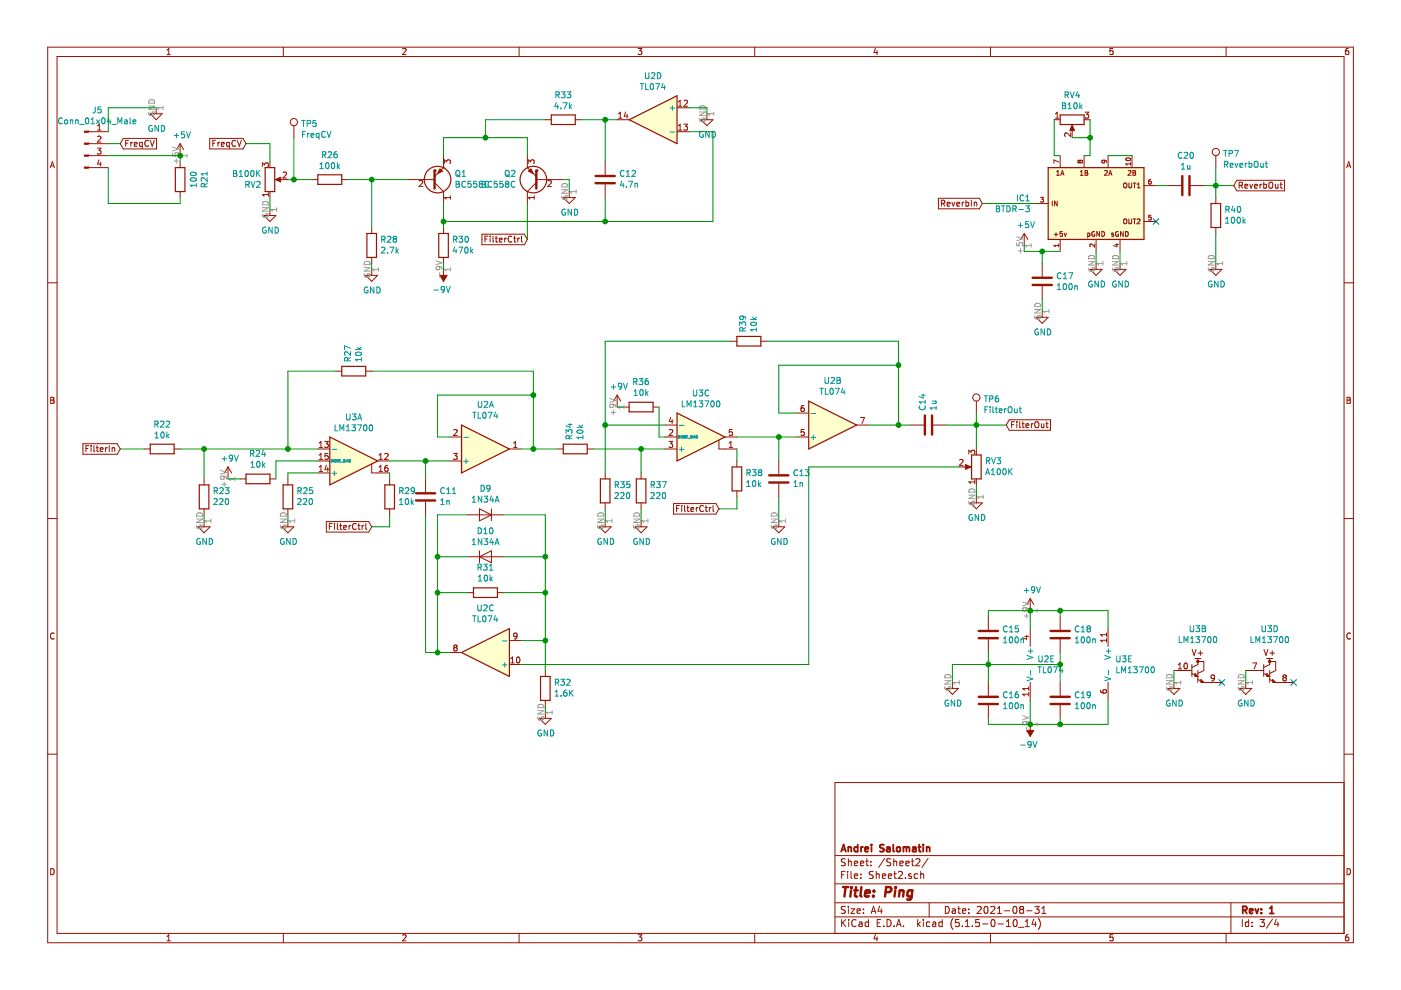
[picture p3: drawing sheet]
EESchema Schematic File Version 4
EELAYER 30 0
EELAYER END
$Descr A4 11693 8268
encoding utf-8
Sheet 3 4
Title "Ping"
Date "2021-08-31"
Rev "1"
Comp "Andrei Salomatin"
Comment1 ""
Comment2 ""
Comment3 ""
Comment4 ""
$EndDescr
Text GLabel 1000 3750 0    50   Input ~ 0
FilterIn
$Comp
L Device:R R?
U 1 1
P 1350 3750
AR Path="/612AB1AF/61176502" Ref="R?"  Part="1" 
AR Path="/6115FC14/61176502" Ref="R22"  Part="1" 
F 0 "R22" V 1143 3750 50  0000 C CNN
F 1 "10k" V 1234 3750 50  0000 C CNN
F 2 "Resistor_SMD:R_0603_1608Metric_Pad1.05x0.95mm_HandSolder" V 1280 3750 50  0001 C CNN
F 3 "~" H 1350 3750 50  0001 C CNN
	1    1350 3750
	0    1    1    0   
$EndComp
$Comp
L Device:R R?
U 1 1
P 1700 4150
AR Path="/612AB1AF/61176508" Ref="R?"  Part="1" 
AR Path="/6115FC14/61176508" Ref="R23"  Part="1" 
F 0 "R23" H 1630 4104 50  0000 R CNN
F 1 "220" H 1630 4195 50  0000 R CNN
F 2 "Resistor_SMD:R_0603_1608Metric_Pad1.05x0.95mm_HandSolder" V 1630 4150 50  0001 C CNN
F 3 "~" H 1700 4150 50  0001 C CNN
	1    1700 4150
	-1   0    0    1   
$EndComp
$Comp
L power:GND #PWR?
U 1 1
P 1700 4350
AR Path="/612AB1AF/6117650E" Ref="#PWR?"  Part="1" 
AR Path="/6115FC14/6117650E" Ref="#PWR0130"  Part="1" 
F 0 "#PWR0130" H 1700 4100 50  0001 C CNN
F 1 "GND" H 1705 4177 50  0000 C CNN
F 2 "" H 1700 4350 50  0001 C CNN
F 3 "" H 1700 4350 50  0001 C CNN
	1    1700 4350
	1    0    0    -1  
$EndComp
Wire Wire Line
	1000 3750 1200 3750
Wire Wire Line
	1500 3750 1700 3750
Wire Wire Line
	1700 3750 1700 4000
Wire Wire Line
	1700 4300 1700 4350
$Comp
L Device:R R?
U 1 1
P 2400 4150
AR Path="/612AB1AF/61176518" Ref="R?"  Part="1" 
AR Path="/6115FC14/61176518" Ref="R25"  Part="1" 
F 0 "R25" H 2330 4104 50  0000 R CNN
F 1 "220" H 2330 4195 50  0000 R CNN
F 2 "Resistor_SMD:R_0603_1608Metric_Pad1.05x0.95mm_HandSolder" V 2330 4150 50  0001 C CNN
F 3 "~" H 2400 4150 50  0001 C CNN
	1    2400 4150
	-1   0    0    1   
$EndComp
$Comp
L power:GND #PWR?
U 1 1
P 2400 4350
AR Path="/612AB1AF/6117651E" Ref="#PWR?"  Part="1" 
AR Path="/6115FC14/6117651E" Ref="#PWR0131"  Part="1" 
F 0 "#PWR0131" H 2400 4100 50  0001 C CNN
F 1 "GND" H 2405 4177 50  0000 C CNN
F 2 "" H 2400 4350 50  0001 C CNN
F 3 "" H 2400 4350 50  0001 C CNN
	1    2400 4350
	1    0    0    -1  
$EndComp
Wire Wire Line
	2400 4300 2400 4350
$Comp
L Amplifier_Operational:LM13700 U?
U 1 1
P 2950 3850
AR Path="/612AB1AF/61176525" Ref="U?"  Part="1" 
AR Path="/6115FC14/61176525" Ref="U3"  Part="1" 
F 0 "U3" H 2950 4217 50  0000 C CNN
F 1 "LM13700" H 2950 4126 50  0000 C CNN
F 2 "Package_DIP:DIP-16_W7.62mm" H 2650 3875 50  0001 C CNN
F 3 "http://www.ti.com/lit/ds/symlink/lm13700.pdf" H 2650 3875 50  0001 C CNN
	1    2950 3850
	1    0    0    -1  
$EndComp
Wire Wire Line
	2400 4000 2400 3950
Wire Wire Line
	2400 3950 2650 3950
$Comp
L Device:R R?
U 1 1
P 2150 4000
AR Path="/612AB1AF/6117652D" Ref="R?"  Part="1" 
AR Path="/6115FC14/6117652D" Ref="R24"  Part="1" 
F 0 "R24" V 2357 4000 50  0000 C CNN
F 1 "10k" V 2266 4000 50  0000 C CNN
F 2 "Resistor_SMD:R_0603_1608Metric_Pad1.05x0.95mm_HandSolder" V 2080 4000 50  0001 C CNN
F 3 "~" H 2150 4000 50  0001 C CNN
	1    2150 4000
	0    -1   -1   0   
$EndComp
$Comp
L power:+9V #PWR?
U 1 1
P 1900 4000
AR Path="/612AB1AF/61176533" Ref="#PWR?"  Part="1" 
AR Path="/6115FC14/61176533" Ref="#PWR0132"  Part="1" 
F 0 "#PWR0132" H 1900 3850 50  0001 C CNN
F 1 "+9V" H 1915 4173 50  0000 C CNN
F 2 "" H 1900 4000 50  0001 C CNN
F 3 "" H 1900 4000 50  0001 C CNN
	1    1900 4000
	1    0    0    -1  
$EndComp
Wire Wire Line
	1900 4000 2000 4000
Connection ~ 1700 3750
Wire Wire Line
	2300 4000 2300 3850
Wire Wire Line
	2300 3850 2650 3850
$Comp
L Amplifier_Operational:TL074 U?
U 1 1
P 4050 3750
AR Path="/612AB1AF/6117653D" Ref="U?"  Part="1" 
AR Path="/6115FC14/6117653D" Ref="U2"  Part="1" 
F 0 "U2" H 4050 3383 50  0000 C CNN
F 1 "TL074" H 4050 3474 50  0000 C CNN
F 2 "Package_DIP:DIP-14_W7.62mm" H 4000 3850 50  0001 C CNN
F 3 "http://www.ti.com/lit/ds/symlink/tl071.pdf" H 4100 3950 50  0001 C CNN
	1    4050 3750
	1    0    0    1   
$EndComp
Wire Wire Line
	3250 3850 3550 3850
Wire Wire Line
	3750 3650 3650 3650
Wire Wire Line
	3650 3650 3650 3300
Wire Wire Line
	3650 3300 4450 3300
Wire Wire Line
	4450 3300 4450 3750
Wire Wire Line
	4450 3750 4350 3750
Text GLabel 3100 4400 0    50   Input ~ 0
FilterCtrl
$Comp
L Device:R R?
U 1 1
P 3250 4150
AR Path="/612AB1AF/6117654A" Ref="R?"  Part="1" 
AR Path="/6115FC14/6117654A" Ref="R29"  Part="1" 
F 0 "R29" H 3180 4104 50  0000 R CNN
F 1 "10k" H 3180 4195 50  0000 R CNN
F 2 "Resistor_SMD:R_0603_1608Metric_Pad1.05x0.95mm_HandSolder" V 3180 4150 50  0001 C CNN
F 3 "~" H 3250 4150 50  0001 C CNN
	1    3250 4150
	-1   0    0    1   
$EndComp
Wire Wire Line
	3100 4400 3250 4400
Wire Wire Line
	3250 4400 3250 4300
Wire Wire Line
	3250 4000 3250 3950
$Comp
L Device:R R?
U 1 1
P 2950 3100
AR Path="/61176553" Ref="R?"  Part="1" 
AR Path="/612AB1AF/61176553" Ref="R?"  Part="1" 
AR Path="/6115FC14/61176553" Ref="R27"  Part="1" 
F 0 "R27" H 2880 3054 50  0000 R CNN
F 1 "10k" H 2880 3145 50  0000 R CNN
F 2 "Resistor_SMD:R_0603_1608Metric_Pad1.05x0.95mm_HandSolder" V 2880 3100 50  0001 C CNN
F 3 "~" H 2950 3100 50  0001 C CNN
	1    2950 3100
	0    1    1    0   
$EndComp
Wire Wire Line
	1700 3750 2400 3750
Wire Wire Line
	2400 3750 2400 3100
Wire Wire Line
	2400 3100 2800 3100
Connection ~ 2400 3750
Wire Wire Line
	2400 3750 2650 3750
Wire Wire Line
	3100 3100 4450 3100
Wire Wire Line
	4450 3100 4450 3300
Connection ~ 4450 3300
$Comp
L Device:R R?
U 1 1
P 4800 3750
AR Path="/612AB1AF/61176561" Ref="R?"  Part="1" 
AR Path="/6115FC14/61176561" Ref="R34"  Part="1" 
F 0 "R34" H 4730 3704 50  0000 R CNN
F 1 "10k" H 4730 3795 50  0000 R CNN
F 2 "Resistor_SMD:R_0603_1608Metric_Pad1.05x0.95mm_HandSolder" V 4730 3750 50  0001 C CNN
F 3 "~" H 4800 3750 50  0001 C CNN
	1    4800 3750
	0    1    1    0   
$EndComp
Wire Wire Line
	4450 3750 4650 3750
Connection ~ 4450 3750
$Comp
L Device:R R?
U 1 1
P 5050 4100
AR Path="/612AB1AF/61176569" Ref="R?"  Part="1" 
AR Path="/6115FC14/61176569" Ref="R35"  Part="1" 
F 0 "R35" H 4980 4054 50  0000 R CNN
F 1 "220" H 4980 4145 50  0000 R CNN
F 2 "Resistor_SMD:R_0603_1608Metric_Pad1.05x0.95mm_HandSolder" V 4980 4100 50  0001 C CNN
F 3 "~" H 5050 4100 50  0001 C CNN
	1    5050 4100
	-1   0    0    1   
$EndComp
$Comp
L power:GND #PWR?
U 1 1
P 5050 4350
AR Path="/612AB1AF/6117656F" Ref="#PWR?"  Part="1" 
AR Path="/6115FC14/6117656F" Ref="#PWR0133"  Part="1" 
F 0 "#PWR0133" H 5050 4100 50  0001 C CNN
F 1 "GND" H 5055 4177 50  0000 C CNN
F 2 "" H 5050 4350 50  0001 C CNN
F 3 "" H 5050 4350 50  0001 C CNN
	1    5050 4350
	1    0    0    -1  
$EndComp
Wire Wire Line
	5050 4250 5050 4350
$Comp
L Device:R R?
U 1 1
P 5350 4100
AR Path="/612AB1AF/61176576" Ref="R?"  Part="1" 
AR Path="/6115FC14/61176576" Ref="R37"  Part="1" 
F 0 "R37" H 5280 4054 50  0000 R CNN
F 1 "220" H 5280 4145 50  0000 R CNN
F 2 "Resistor_SMD:R_0603_1608Metric_Pad1.05x0.95mm_HandSolder" V 5280 4100 50  0001 C CNN
F 3 "~" H 5350 4100 50  0001 C CNN
	1    5350 4100
	-1   0    0    1   
$EndComp
$Comp
L power:GND #PWR?
U 1 1
P 5350 4350
AR Path="/612AB1AF/6117657C" Ref="#PWR?"  Part="1" 
AR Path="/6115FC14/6117657C" Ref="#PWR0134"  Part="1" 
F 0 "#PWR0134" H 5350 4100 50  0001 C CNN
F 1 "GND" H 5355 4177 50  0000 C CNN
F 2 "" H 5350 4350 50  0001 C CNN
F 3 "" H 5350 4350 50  0001 C CNN
	1    5350 4350
	1    0    0    -1  
$EndComp
Wire Wire Line
	5350 4250 5350 4350
$Comp
L Amplifier_Operational:LM13700 U?
U 3 1
P 5850 3650
AR Path="/612AB1AF/61176583" Ref="U?"  Part="3" 
AR Path="/6115FC14/61176583" Ref="U3"  Part="3" 
F 0 "U3" H 5850 4017 50  0000 C CNN
F 1 "LM13700" H 5850 3926 50  0000 C CNN
F 2 "Package_DIP:DIP-16_W7.62mm" H 5550 3675 50  0001 C CNN
F 3 "http://www.ti.com/lit/ds/symlink/lm13700.pdf" H 5550 3675 50  0001 C CNN
	3    5850 3650
	1    0    0    -1  
$EndComp
Wire Wire Line
	5550 3750 5350 3750
Wire Wire Line
	5350 3750 5350 3950
Wire Wire Line
	4950 3750 5350 3750
Connection ~ 5350 3750
Wire Wire Line
	5050 3950 5050 3550
Wire Wire Line
	5050 3550 5550 3550
$Comp
L Device:R R?
U 1 1
P 5350 3400
AR Path="/612AB1AF/6117658F" Ref="R?"  Part="1" 
AR Path="/6115FC14/6117658F" Ref="R36"  Part="1" 
F 0 "R36" V 5557 3400 50  0000 C CNN
F 1 "10k" V 5466 3400 50  0000 C CNN
F 2 "Resistor_SMD:R_0603_1608Metric_Pad1.05x0.95mm_HandSolder" V 5280 3400 50  0001 C CNN
F 3 "~" H 5350 3400 50  0001 C CNN
	1    5350 3400
	0    -1   -1   0   
$EndComp
$Comp
L power:+9V #PWR?
U 1 1
P 5150 3400
AR Path="/612AB1AF/61176595" Ref="#PWR?"  Part="1" 
AR Path="/6115FC14/61176595" Ref="#PWR0135"  Part="1" 
F 0 "#PWR0135" H 5150 3250 50  0001 C CNN
F 1 "+9V" H 5165 3573 50  0000 C CNN
F 2 "" H 5150 3400 50  0001 C CNN
F 3 "" H 5150 3400 50  0001 C CNN
	1    5150 3400
	1    0    0    -1  
$EndComp
Wire Wire Line
	5150 3400 5200 3400
Wire Wire Line
	5500 3400 5500 3650
Wire Wire Line
	5500 3650 5550 3650
Text GLabel 6000 4250 0    50   Input ~ 0
FilterCtrl
$Comp
L Device:R R?
U 1 1
P 6150 4000
AR Path="/612AB1AF/6117659F" Ref="R?"  Part="1" 
AR Path="/6115FC14/6117659F" Ref="R38"  Part="1" 
F 0 "R38" H 6080 3954 50  0000 R CNN
F 1 "10k" H 6080 4045 50  0000 R CNN
F 2 "Resistor_SMD:R_0603_1608Metric_Pad1.05x0.95mm_HandSolder" V 6080 4000 50  0001 C CNN
F 3 "~" H 6150 4000 50  0001 C CNN
	1    6150 4000
	-1   0    0    1   
$EndComp
Wire Wire Line
	6000 4250 6150 4250
Wire Wire Line
	6150 4250 6150 4150
Wire Wire Line
	6150 3850 6150 3750
$Comp
L Amplifier_Operational:TL074 U?
U 2 1
P 6950 3550
AR Path="/612AB1AF/611765A8" Ref="U?"  Part="2" 
AR Path="/6115FC14/611765A8" Ref="U2"  Part="2" 
F 0 "U2" H 6950 3183 50  0000 C CNN
F 1 "TL074" H 6950 3274 50  0000 C CNN
F 2 "Package_DIP:DIP-14_W7.62mm" H 6900 3650 50  0001 C CNN
F 3 "http://www.ti.com/lit/ds/symlink/tl071.pdf" H 7000 3750 50  0001 C CNN
	2    6950 3550
	1    0    0    1   
$EndComp
Wire Wire Line
	6150 3650 6500 3650
$Comp
L Device:C C?
U 1 1
P 6500 4000
AR Path="/612AB1AF/611765AF" Ref="C?"  Part="1" 
AR Path="/6115FC14/611765AF" Ref="C13"  Part="1" 
F 0 "C13" H 6385 3954 50  0000 R CNN
F 1 "1n" H 6385 4045 50  0000 R CNN
F 2 "Capacitor_THT:C_Disc_D5.1mm_W3.2mm_P5.00mm" H 6538 3850 50  0001 C CNN
F 3 "~" H 6500 4000 50  0001 C CNN
	1    6500 4000
	-1   0    0    1   
$EndComp
Wire Wire Line
	6500 3650 6500 3850
Connection ~ 6500 3650
Wire Wire Line
	6500 3650 6650 3650
$Comp
L power:GND #PWR?
U 1 1
P 6500 4350
AR Path="/612AB1AF/611765B8" Ref="#PWR?"  Part="1" 
AR Path="/6115FC14/611765B8" Ref="#PWR0136"  Part="1" 
F 0 "#PWR0136" H 6500 4100 50  0001 C CNN
F 1 "GND" H 6505 4177 50  0000 C CNN
F 2 "" H 6500 4350 50  0001 C CNN
F 3 "" H 6500 4350 50  0001 C CNN
	1    6500 4350
	1    0    0    -1  
$EndComp
Wire Wire Line
	6500 4350 6500 4150
Wire Wire Line
	5050 3550 5050 2850
Wire Wire Line
	7500 2850 7500 3050
Wire Wire Line
	7500 3550 7250 3550
Connection ~ 5050 3550
Wire Wire Line
	6650 3450 6500 3450
Wire Wire Line
	6500 3450 6500 3050
Wire Wire Line
	6500 3050 7500 3050
Connection ~ 7500 3050
Wire Wire Line
	7500 3050 7500 3550
$Comp
L Device:R R?
U 1 1
P 6250 2850
AR Path="/612AB1AF/611765C8" Ref="R?"  Part="1" 
AR Path="/6115FC14/611765C8" Ref="R39"  Part="1" 
F 0 "R39" H 6180 2804 50  0000 R CNN
F 1 "10k" H 6180 2895 50  0000 R CNN
F 2 "Resistor_SMD:R_0603_1608Metric_Pad1.05x0.95mm_HandSolder" V 6180 2850 50  0001 C CNN
F 3 "~" H 6250 2850 50  0001 C CNN
	1    6250 2850
	0    1    1    0   
$EndComp
Wire Wire Line
	5050 2850 6100 2850
Wire Wire Line
	6400 2850 7500 2850
Text GLabel 8400 3550 2    50   Input ~ 0
FilterOut
$Comp
L Device:C C?
U 1 1
P 7750 3550
AR Path="/612AB1AF/611765D1" Ref="C?"  Part="1" 
AR Path="/6115FC14/611765D1" Ref="C14"  Part="1" 
F 0 "C14" H 7635 3504 50  0000 R CNN
F 1 "1u" H 7635 3595 50  0000 R CNN
F 2 "Capacitor_THT:C_Rect_L7.0mm_W4.5mm_P5.00mm" H 7788 3400 50  0001 C CNN
F 3 "~" H 7750 3550 50  0001 C CNN
	1    7750 3550
	0    1    1    0   
$EndComp
Wire Wire Line
	7500 3550 7600 3550
Connection ~ 7500 3550
Wire Wire Line
	7900 3550 8150 3550
Wire Wire Line
	8150 3550 8400 3550
Connection ~ 8150 3550
$Comp
L Device:R_POT RV?
U 1 1
P 8150 3900
AR Path="/612AB1AF/611765DC" Ref="RV?"  Part="1" 
AR Path="/6115FC14/611765DC" Ref="RV3"  Part="1" 
F 0 "RV3" H 8080 3854 50  0000 R CNN
F 1 "A100K" H 8080 3945 50  0000 R CNN
F 2 "MBv3 potentiometers:16MM_B.MOUNT_BANZAI" H 8150 3900 50  0001 C CNN
F 3 "~" H 8150 3900 50  0001 C CNN
	1    8150 3900
	-1   0    0    1   
$EndComp
Wire Wire Line
	8150 3550 8150 3750
$Comp
L power:GND #PWR?
U 1 1
P 8150 4150
AR Path="/612AB1AF/611765E3" Ref="#PWR?"  Part="1" 
AR Path="/6115FC14/611765E3" Ref="#PWR0137"  Part="1" 
F 0 "#PWR0137" H 8150 3900 50  0001 C CNN
F 1 "GND" H 8155 3977 50  0000 C CNN
F 2 "" H 8150 4150 50  0001 C CNN
F 3 "" H 8150 4150 50  0001 C CNN
	1    8150 4150
	1    0    0    -1  
$EndComp
Wire Wire Line
	8150 4150 8150 4050
$Comp
L Amplifier_Operational:TL074 U?
U 3 1
P 4050 5450
AR Path="/612AB1AF/611765EA" Ref="U?"  Part="3" 
AR Path="/6115FC14/611765EA" Ref="U2"  Part="3" 
F 0 "U2" H 4050 5083 50  0000 C CNN
F 1 "TL074" H 4050 5174 50  0000 C CNN
F 2 "Package_DIP:DIP-14_W7.62mm" H 4000 5550 50  0001 C CNN
F 3 "http://www.ti.com/lit/ds/symlink/tl071.pdf" H 4100 5650 50  0001 C CNN
	3    4050 5450
	-1   0    0    1   
$EndComp
$Comp
L Device:R R?
U 1 1
P 4050 4950
AR Path="/612AB1AF/611765F0" Ref="R?"  Part="1" 
AR Path="/6115FC14/611765F0" Ref="R31"  Part="1" 
F 0 "R31" V 4257 4950 50  0000 C CNN
F 1 "10k" V 4166 4950 50  0000 C CNN
F 2 "Resistor_SMD:R_0603_1608Metric_Pad1.05x0.95mm_HandSolder" V 3980 4950 50  0001 C CNN
F 3 "~" H 4050 4950 50  0001 C CNN
	1    4050 4950
	0    -1   -1   0   
$EndComp
$Comp
L Device:D D?
U 1 1
P 4050 4650
AR Path="/612AB1AF/611765F6" Ref="D?"  Part="1" 
AR Path="/6115FC14/611765F6" Ref="D10"  Part="1" 
F 0 "D10" H 4050 4866 50  0000 C CNN
F 1 "1N34A" H 4050 4775 50  0000 C CNN
F 2 "Diode_THT:D_DO-41_SOD81_P10.16mm_Horizontal" H 4050 4650 50  0001 C CNN
F 3 "~" H 4050 4650 50  0001 C CNN
	1    4050 4650
	1    0    0    -1  
$EndComp
$Comp
L Device:D D?
U 1 1
P 4050 4300
AR Path="/612AB1AF/611765FC" Ref="D?"  Part="1" 
AR Path="/6115FC14/611765FC" Ref="D9"  Part="1" 
F 0 "D9" H 4050 4084 50  0000 C CNN
F 1 "1N34A" H 4050 4175 50  0000 C CNN
F 2 "Diode_THT:D_DO-41_SOD81_P10.16mm_Horizontal" H 4050 4300 50  0001 C CNN
F 3 "~" H 4050 4300 50  0001 C CNN
	1    4050 4300
	-1   0    0    1   
$EndComp
Wire Wire Line
	4350 5350 4550 5350
Wire Wire Line
	4550 5350 4550 4950
Wire Wire Line
	4550 4950 4200 4950
Wire Wire Line
	4550 4950 4550 4650
Wire Wire Line
	4550 4650 4200 4650
Connection ~ 4550 4950
Wire Wire Line
	4550 4650 4550 4300
Wire Wire Line
	4550 4300 4200 4300
Connection ~ 4550 4650
Connection ~ 4550 5350
Wire Wire Line
	4550 5350 4550 5600
$Comp
L Device:R R?
U 1 1
P 4550 5750
AR Path="/612AB1AF/6117660D" Ref="R?"  Part="1" 
AR Path="/6115FC14/6117660D" Ref="R32"  Part="1" 
F 0 "R32" H 4480 5704 50  0000 R CNN
F 1 "1.6K" H 4480 5795 50  0000 R CNN
F 2 "Resistor_SMD:R_0603_1608Metric_Pad1.05x0.95mm_HandSolder" V 4480 5750 50  0001 C CNN
F 3 "~" H 4550 5750 50  0001 C CNN
	1    4550 5750
	-1   0    0    1   
$EndComp
$Comp
L power:GND #PWR?
U 1 1
P 4550 5950
AR Path="/612AB1AF/61176613" Ref="#PWR?"  Part="1" 
AR Path="/6115FC14/61176613" Ref="#PWR0138"  Part="1" 
F 0 "#PWR0138" H 4550 5700 50  0001 C CNN
F 1 "GND" H 4555 5777 50  0000 C CNN
F 2 "" H 4550 5950 50  0001 C CNN
F 3 "" H 4550 5950 50  0001 C CNN
	1    4550 5950
	1    0    0    -1  
$EndComp
Wire Wire Line
	4550 5950 4550 5900
Wire Wire Line
	3900 4300 3650 4300
Wire Wire Line
	3650 4300 3650 4650
Wire Wire Line
	3650 5450 3750 5450
Wire Wire Line
	3900 4650 3650 4650
Connection ~ 3650 4650
Wire Wire Line
	3650 4650 3650 4950
Wire Wire Line
	3900 4950 3650 4950
Connection ~ 3650 4950
Wire Wire Line
	3650 4950 3650 5450
$Comp
L Device:C C?
U 1 1
P 3550 4150
AR Path="/612AB1AF/61176623" Ref="C?"  Part="1" 
AR Path="/6115FC14/61176623" Ref="C11"  Part="1" 
F 0 "C11" H 3435 4104 50  0000 R CNN
F 1 "1n" H 3435 4195 50  0000 R CNN
F 2 "Capacitor_THT:C_Disc_D5.1mm_W3.2mm_P5.00mm" H 3588 4000 50  0001 C CNN
F 3 "~" H 3550 4150 50  0001 C CNN
	1    3550 4150
	-1   0    0    1   
$EndComp
Wire Wire Line
	3550 4000 3550 3850
Connection ~ 3550 3850
Wire Wire Line
	3550 3850 3750 3850
Wire Wire Line
	3550 5450 3650 5450
Wire Wire Line
	3550 4300 3550 5450
Connection ~ 3650 5450
Wire Wire Line
	4350 5550 6750 5550
Wire Wire Line
	6750 5550 6750 3900
Wire Wire Line
	6750 3900 8000 3900
Wire Wire Line
	5900 900  5750 900 
Wire Wire Line
	5900 950  5900 900 
$Comp
L power:GND #PWR0139
U 1 1
P 5900 950
F 0 "#PWR0139" H 5900 700 50  0001 C CNN
F 1 "GND" H 5905 777 50  0000 C CNN
F 2 "" H 5900 950 50  0001 C CNN
F 3 "" H 5900 950 50  0001 C CNN
	1    5900 950 
	1    0    0    -1  
$EndComp
Text GLabel 4400 2000 0    50   Input ~ 0
FilterCtrl
Wire Wire Line
	4400 1700 4400 2000
Connection ~ 3100 1500
Wire Wire Line
	3400 1500 3100 1500
Wire Wire Line
	5050 1850 5950 1850
Connection ~ 5050 1850
Wire Wire Line
	5050 1650 5050 1850
Wire Wire Line
	5050 1000 5150 1000
Connection ~ 5050 1000
Wire Wire Line
	5050 1000 5050 1350
$Comp
L Device:C C12
U 1 1
P 5050 1500
F 0 "C12" H 4935 1454 50  0000 R CNN
F 1 "4.7n" H 4935 1545 50  0000 R CNN
F 2 "Capacitor_THT:C_Disc_D5.1mm_W3.2mm_P5.00mm" H 5088 1350 50  0001 C CNN
F 3 "~" H 5050 1500 50  0001 C CNN
	1    5050 1500
	-1   0    0    1   
$EndComp
Wire Wire Line
	3700 1850 3700 1700
Connection ~ 3700 1850
Wire Wire Line
	5950 1100 5750 1100
Wire Wire Line
	5950 1850 5950 1100
Wire Wire Line
	3700 1850 5050 1850
Wire Wire Line
	4850 1000 5050 1000
$Comp
L Amplifier_Operational:TL074 U2
U 4 1
P 5450 1000
F 0 "U2" H 5450 1367 50  0000 C CNN
F 1 "TL074" H 5450 1276 50  0000 C CNN
F 2 "Package_DIP:DIP-14_W7.62mm" H 5400 1100 50  0001 C CNN
F 3 "http://www.ti.com/lit/ds/symlink/tl071.pdf" H 5500 1200 50  0001 C CNN
	4    5450 1000
	-1   0    0    -1  
$EndComp
Wire Wire Line
	4050 1150 4400 1150
Connection ~ 4050 1150
Wire Wire Line
	4050 1000 4550 1000
Wire Wire Line
	4050 1150 4050 1000
$Comp
L Device:R R33
U 1 1
P 4700 1000
F 0 "R33" V 4493 1000 50  0000 C CNN
F 1 "4.7k" V 4584 1000 50  0000 C CNN
F 2 "Resistor_SMD:R_0603_1608Metric_Pad1.05x0.95mm_HandSolder" V 4630 1000 50  0001 C CNN
F 3 "~" H 4700 1000 50  0001 C CNN
	1    4700 1000
	0    1    1    0   
$EndComp
Wire Wire Line
	4400 1150 4400 1300
Wire Wire Line
	3700 1150 4050 1150
Wire Wire Line
	3700 1300 3700 1150
Wire Wire Line
	4750 1500 4750 1600
Wire Wire Line
	4700 1500 4750 1500
$Comp
L power:GND #PWR0140
U 1 1
P 4750 1600
F 0 "#PWR0140" H 4750 1350 50  0001 C CNN
F 1 "GND" H 4755 1427 50  0000 C CNN
F 2 "" H 4750 1600 50  0001 C CNN
F 3 "" H 4750 1600 50  0001 C CNN
	1    4750 1600
	1    0    0    -1  
$EndComp
Wire Wire Line
	3700 1900 3700 1850
Wire Wire Line
	3700 2250 3700 2200
$Comp
L power:-9V #PWR0141
U 1 1
P 3700 2250
F 0 "#PWR0141" H 3700 2125 50  0001 C CNN
F 1 "-9V" H 3715 2423 50  0000 C CNN
F 2 "" H 3700 2250 50  0001 C CNN
F 3 "" H 3700 2250 50  0001 C CNN
	1    3700 2250
	-1   0    0    1   
$EndComp
$Comp
L Device:R R30
U 1 1
P 3700 2050
F 0 "R30" H 3630 2004 50  0000 R CNN
F 1 "470k" H 3630 2095 50  0000 R CNN
F 2 "Resistor_SMD:R_0603_1608Metric_Pad1.05x0.95mm_HandSolder" V 3630 2050 50  0001 C CNN
F 3 "~" H 3700 2050 50  0001 C CNN
	1    3700 2050
	-1   0    0    1   
$EndComp
$Comp
L Device:Q_PNP_CBE Q2
U 1 1
P 4500 1500
F 0 "Q2" H 4691 1454 50  0000 L CNN
F 1 "BC558C" H 4691 1545 50  0000 L CNN
F 2 "Package_TO_SOT_THT:TO-92L_Inline_Wide" H 4700 1600 50  0001 C CNN
F 3 "~" H 4500 1500 50  0001 C CNN
	1    4500 1500
	-1   0    0    1   
$EndComp
$Comp
L Device:Q_PNP_CBE Q1
U 1 1
P 3600 1500
F 0 "Q1" H 3791 1454 50  0000 L CNN
F 1 "BC558C" H 3791 1545 50  0000 L CNN
F 2 "Package_TO_SOT_THT:TO-92L_Inline_Wide" H 3800 1600 50  0001 C CNN
F 3 "~" H 3600 1500 50  0001 C CNN
	1    3600 1500
	1    0    0    1   
$EndComp
Wire Wire Line
	3100 2250 3100 2200
$Comp
L power:GND #PWR0142
U 1 1
P 3100 2250
F 0 "#PWR0142" H 3100 2000 50  0001 C CNN
F 1 "GND" H 3105 2077 50  0000 C CNN
F 2 "" H 3100 2250 50  0001 C CNN
F 3 "" H 3100 2250 50  0001 C CNN
	1    3100 2250
	1    0    0    -1  
$EndComp
Wire Wire Line
	3100 1500 3100 1900
Wire Wire Line
	2900 1500 3100 1500
Wire Wire Line
	2400 1500 2450 1500
$Comp
L Device:R R28
U 1 1
P 3100 2050
F 0 "R28" H 3030 2004 50  0000 R CNN
F 1 "2.7k" H 3030 2095 50  0000 R CNN
F 2 "Resistor_SMD:R_0603_1608Metric_Pad1.05x0.95mm_HandSolder" V 3030 2050 50  0001 C CNN
F 3 "~" H 3100 2050 50  0001 C CNN
	1    3100 2050
	-1   0    0    1   
$EndComp
$Comp
L Device:R R26
U 1 1
P 2750 1500
F 0 "R26" V 2543 1500 50  0000 C CNN
F 1 "100k" V 2634 1500 50  0000 C CNN
F 2 "Resistor_SMD:R_0603_1608Metric_Pad1.05x0.95mm_HandSolder" V 2680 1500 50  0001 C CNN
F 3 "~" H 2750 1500 50  0001 C CNN
	1    2750 1500
	0    1    1    0   
$EndComp
$Comp
L pedals:BTDR-3 IC1
U 1 1
P 9150 1700
F 0 "IC1" H 8606 1746 50  0000 R CNN
F 1 "BTDR-3" H 8606 1655 50  0000 R CNN
F 2 "MBv3 integrated_circuits:BTDR-3" H 9150 1700 50  0001 L BNN
F 3 "" H 9150 1700 50  0001 L BNN
	1    9150 1700
	1    0    0    -1  
$EndComp
NoConn ~ 9650 1850
Wire Wire Line
	9250 1300 9450 1300
Text GLabel 8200 1700 0    50   Input ~ 0
ReverbIn
Wire Wire Line
	8200 1700 8650 1700
Wire Wire Line
	9100 1300 9050 1300
Wire Wire Line
	8800 1300 8850 1300
$Comp
L power:+5V #PWR0143
U 1 1
P 8550 2050
F 0 "#PWR0143" H 8550 1900 50  0001 C CNN
F 1 "+5V" H 8565 2223 50  0000 C CNN
F 2 "" H 8550 2050 50  0001 C CNN
F 3 "" H 8550 2050 50  0001 C CNN
	1    8550 2050
	1    0    0    -1  
$EndComp
Wire Wire Line
	8550 2050 8550 2100
$Comp
L power:GND #PWR0144
U 1 1
P 9150 2200
F 0 "#PWR0144" H 9150 1950 50  0001 C CNN
F 1 "GND" H 9155 2027 50  0000 C CNN
F 2 "" H 9150 2200 50  0001 C CNN
F 3 "" H 9150 2200 50  0001 C CNN
	1    9150 2200
	1    0    0    -1  
$EndComp
$Comp
L power:GND #PWR0145
U 1 1
P 9350 2200
F 0 "#PWR0145" H 9350 1950 50  0001 C CNN
F 1 "GND" H 9355 2027 50  0000 C CNN
F 2 "" H 9350 2200 50  0001 C CNN
F 3 "" H 9350 2200 50  0001 C CNN
	1    9350 2200
	1    0    0    -1  
$EndComp
Wire Wire Line
	9350 2200 9350 2100
Wire Wire Line
	9150 2200 9150 2100
$Comp
L Device:C C20
U 1 1
P 9900 1550
F 0 "C20" V 9648 1550 50  0000 C CNN
F 1 "1u" V 9739 1550 50  0000 C CNN
F 2 "Capacitor_THT:C_Rect_L7.0mm_W4.5mm_P5.00mm" H 9938 1400 50  0001 C CNN
F 3 "~" H 9900 1550 50  0001 C CNN
	1    9900 1550
	0    1    1    0   
$EndComp
$Comp
L Device:R R?
U 1 1
P 10150 1800
AR Path="/612AB1AF/6121D22C" Ref="R?"  Part="1" 
AR Path="/6115FC14/6121D22C" Ref="R40"  Part="1" 
F 0 "R40" H 10080 1754 50  0000 R CNN
F 1 "100k" H 10080 1845 50  0000 R CNN
F 2 "Resistor_SMD:R_0603_1608Metric_Pad1.05x0.95mm_HandSolder" V 10080 1800 50  0001 C CNN
F 3 "~" H 10150 1800 50  0001 C CNN
	1    10150 1800
	-1   0    0    1   
$EndComp
Wire Wire Line
	9650 1550 9750 1550
Wire Wire Line
	10050 1550 10150 1550
Wire Wire Line
	10150 1550 10150 1650
$Comp
L power:GND #PWR0146
U 1 1
P 10150 2200
F 0 "#PWR0146" H 10150 1950 50  0001 C CNN
F 1 "GND" H 10155 2027 50  0000 C CNN
F 2 "" H 10150 2200 50  0001 C CNN
F 3 "" H 10150 2200 50  0001 C CNN
	1    10150 2200
	1    0    0    -1  
$EndComp
Wire Wire Line
	10150 1950 10150 2200
Text GLabel 10300 1550 2    50   Input ~ 0
ReverbOut
Wire Wire Line
	10150 1550 10300 1550
Connection ~ 10150 1550
Wire Wire Line
	8800 1000 8800 1300
$Comp
L Device:R_POT RV4
U 1 1
P 8950 1000
F 0 "RV4" V 8743 1000 50  0000 C CNN
F 1 "B10k" V 8834 1000 50  0000 C CNN
F 2 "MBv3 potentiometers:16MM_B.MOUNT_BANZAI" H 8950 1000 50  0001 C CNN
F 3 "~" H 8950 1000 50  0001 C CNN
	1    8950 1000
	0    -1   1    0   
$EndComp
Wire Wire Line
	9100 1000 9100 1150
Wire Wire Line
	8950 1150 9100 1150
Connection ~ 9100 1150
Wire Wire Line
	9100 1150 9100 1300
Text GLabel 2050 1200 0    50   Input ~ 0
FreqCV
$Comp
L power:+5V #PWR0147
U 1 1
P 1500 1300
F 0 "#PWR0147" H 1500 1150 50  0001 C CNN
F 1 "+5V" H 1515 1473 50  0000 C CNN
F 2 "" H 1500 1300 50  0001 C CNN
F 3 "" H 1500 1300 50  0001 C CNN
	1    1500 1300
	1    0    0    -1  
$EndComp
$Comp
L Device:R_POT RV2
U 1 1
P 2250 1500
F 0 "RV2" H 2181 1546 50  0000 R CNN
F 1 "B100K" H 2181 1455 50  0000 R CNN
F 2 "MBv3 potentiometers:16MM_B.MOUNT_BANZAI" H 2250 1500 50  0001 C CNN
F 3 "~" H 2250 1500 50  0001 C CNN
	1    2250 1500
	1    0    0    1   
$EndComp
$Comp
L power:GND #PWR0148
U 1 1
P 2250 1750
F 0 "#PWR0148" H 2250 1500 50  0001 C CNN
F 1 "GND" H 2255 1577 50  0000 C CNN
F 2 "" H 2250 1750 50  0001 C CNN
F 3 "" H 2250 1750 50  0001 C CNN
	1    2250 1750
	1    0    0    -1  
$EndComp
Wire Wire Line
	2250 1750 2250 1650
Wire Wire Line
	2050 1200 2250 1200
Wire Wire Line
	2250 1200 2250 1350
$Comp
L Device:R R21
U 1 1
P 1500 1500
F 0 "R21" V 1293 1500 50  0000 C CNN
F 1 "100" V 1384 1500 50  0000 C CNN
F 2 "Resistor_SMD:R_0603_1608Metric_Pad1.05x0.95mm_HandSolder" V 1430 1500 50  0001 C CNN
F 3 "~" H 1500 1500 50  0001 C CNN
	1    1500 1500
	-1   0    0    1   
$EndComp
Wire Wire Line
	1500 1350 1500 1300
Connection ~ 1500 1300
$Comp
L Amplifier_Operational:TL074 U2
U 5 1
P 8700 5550
F 0 "U2" H 8658 5596 50  0000 L CNN
F 1 "TL074" H 8658 5505 50  0000 L CNN
F 2 "Package_DIP:DIP-14_W7.62mm" H 8650 5650 50  0001 C CNN
F 3 "http://www.ti.com/lit/ds/symlink/tl071.pdf" H 8750 5750 50  0001 C CNN
	5    8700 5550
	1    0    0    -1  
$EndComp
$Comp
L Amplifier_Operational:LM13700 U3
U 5 1
P 9350 5550
F 0 "U3" H 9308 5596 50  0000 L CNN
F 1 "LM13700" H 9308 5505 50  0000 L CNN
F 2 "Package_DIP:DIP-16_W7.62mm" H 9050 5575 50  0001 C CNN
F 3 "http://www.ti.com/lit/ds/symlink/lm13700.pdf" H 9050 5575 50  0001 C CNN
	5    9350 5550
	1    0    0    -1  
$EndComp
$Comp
L Amplifier_Operational:LM13700 U3
U 2 1
P 10100 5600
F 0 "U3" H 10000 5948 50  0000 C CNN
F 1 "LM13700" H 10000 5857 50  0000 C CNN
F 2 "Package_DIP:DIP-16_W7.62mm" H 9800 5625 50  0001 C CNN
F 3 "http://www.ti.com/lit/ds/symlink/lm13700.pdf" H 9800 5625 50  0001 C CNN
	2    10100 5600
	1    0    0    -1  
$EndComp
$Comp
L Amplifier_Operational:LM13700 U3
U 4 1
P 10700 5600
F 0 "U3" H 10600 5948 50  0000 C CNN
F 1 "LM13700" H 10600 5857 50  0000 C CNN
F 2 "Package_DIP:DIP-16_W7.62mm" H 10400 5625 50  0001 C CNN
F 3 "http://www.ti.com/lit/ds/symlink/lm13700.pdf" H 10400 5625 50  0001 C CNN
	4    10700 5600
	1    0    0    -1  
$EndComp
$Comp
L power:GND #PWR0149
U 1 1
P 9800 5700
F 0 "#PWR0149" H 9800 5450 50  0001 C CNN
F 1 "GND" H 9805 5527 50  0000 C CNN
F 2 "" H 9800 5700 50  0001 C CNN
F 3 "" H 9800 5700 50  0001 C CNN
	1    9800 5700
	1    0    0    -1  
$EndComp
Wire Wire Line
	9800 5700 9800 5600
$Comp
L power:GND #PWR0150
U 1 1
P 10400 5700
F 0 "#PWR0150" H 10400 5450 50  0001 C CNN
F 1 "GND" H 10405 5527 50  0000 C CNN
F 2 "" H 10400 5700 50  0001 C CNN
F 3 "" H 10400 5700 50  0001 C CNN
	1    10400 5700
	1    0    0    -1  
$EndComp
Wire Wire Line
	10400 5700 10400 5600
NoConn ~ 10800 5700
NoConn ~ 10200 5700
$Comp
L power:GND #PWR0151
U 1 1
P 7950 5700
F 0 "#PWR0151" H 7950 5450 50  0001 C CNN
F 1 "GND" H 7955 5527 50  0000 C CNN
F 2 "" H 7950 5700 50  0001 C CNN
F 3 "" H 7950 5700 50  0001 C CNN
	1    7950 5700
	1    0    0    -1  
$EndComp
$Comp
L power:+9V #PWR0152
U 1 1
P 8600 5100
F 0 "#PWR0152" H 8600 4950 50  0001 C CNN
F 1 "+9V" H 8615 5273 50  0000 C CNN
F 2 "" H 8600 5100 50  0001 C CNN
F 3 "" H 8600 5100 50  0001 C CNN
	1    8600 5100
	1    0    0    -1  
$EndComp
$Comp
L power:-9V #PWR0153
U 1 1
P 8600 6050
F 0 "#PWR0153" H 8600 5925 50  0001 C CNN
F 1 "-9V" H 8615 6223 50  0000 C CNN
F 2 "" H 8600 6050 50  0001 C CNN
F 3 "" H 8600 6050 50  0001 C CNN
	1    8600 6050
	-1   0    0    1   
$EndComp
Wire Wire Line
	8600 5100 8600 5250
Wire Wire Line
	8600 6050 8600 5850
Wire Wire Line
	8600 6050 8850 6050
Wire Wire Line
	9250 6050 9250 5850
Connection ~ 8600 6050
Wire Wire Line
	9250 5250 9250 5100
Wire Wire Line
	9250 5100 8850 5100
Connection ~ 8600 5100
$Comp
L Device:C C18
U 1 1
P 8850 5300
F 0 "C18" H 8965 5346 50  0000 L CNN
F 1 "100n" H 8965 5255 50  0000 L CNN
F 2 "Capacitor_THT:C_Rect_L7.0mm_W2.5mm_P5.00mm" H 8888 5150 50  0001 C CNN
F 3 "~" H 8850 5300 50  0001 C CNN
	1    8850 5300
	1    0    0    -1  
$EndComp
$Comp
L Device:C C19
U 1 1
P 8850 5850
F 0 "C19" H 8965 5896 50  0000 L CNN
F 1 "100n" H 8965 5805 50  0000 L CNN
F 2 "Capacitor_THT:C_Rect_L7.0mm_W2.5mm_P5.00mm" H 8888 5700 50  0001 C CNN
F 3 "~" H 8850 5850 50  0001 C CNN
	1    8850 5850
	1    0    0    -1  
$EndComp
$Comp
L Device:C C16
U 1 1
P 8250 5850
F 0 "C16" H 8365 5896 50  0000 L CNN
F 1 "100n" H 8365 5805 50  0000 L CNN
F 2 "Capacitor_THT:C_Rect_L7.0mm_W2.5mm_P5.00mm" H 8288 5700 50  0001 C CNN
F 3 "~" H 8250 5850 50  0001 C CNN
	1    8250 5850
	1    0    0    -1  
$EndComp
$Comp
L Device:C C15
U 1 1
P 8250 5300
F 0 "C15" H 8365 5346 50  0000 L CNN
F 1 "100n" H 8365 5255 50  0000 L CNN
F 2 "Capacitor_THT:C_Rect_L7.0mm_W2.5mm_P5.00mm" H 8288 5150 50  0001 C CNN
F 3 "~" H 8250 5300 50  0001 C CNN
	1    8250 5300
	1    0    0    -1  
$EndComp
Wire Wire Line
	8600 5100 8250 5100
Wire Wire Line
	8250 5100 8250 5150
Wire Wire Line
	8850 5150 8850 5100
Connection ~ 8850 5100
Wire Wire Line
	8850 5100 8600 5100
Wire Wire Line
	8850 6000 8850 6050
Connection ~ 8850 6050
Wire Wire Line
	8850 6050 9250 6050
Wire Wire Line
	8850 5700 8850 5550
Wire Wire Line
	8250 5450 8250 5550
Wire Wire Line
	8250 6000 8250 6050
Wire Wire Line
	8250 6050 8600 6050
Wire Wire Line
	7950 5700 7950 5550
Wire Wire Line
	7950 5550 8250 5550
Connection ~ 8250 5550
Wire Wire Line
	8250 5550 8250 5700
Wire Wire Line
	8850 5550 8250 5550
Connection ~ 8850 5550
Wire Wire Line
	8850 5550 8850 5450
Wire Wire Line
	8550 2100 8700 2100
$Comp
L Device:C C17
U 1 1
P 8700 2350
F 0 "C17" H 8815 2396 50  0000 L CNN
F 1 "100n" H 8815 2305 50  0000 L CNN
F 2 "Capacitor_THT:C_Rect_L7.0mm_W2.5mm_P5.00mm" H 8738 2200 50  0001 C CNN
F 3 "~" H 8700 2350 50  0001 C CNN
	1    8700 2350
	1    0    0    -1  
$EndComp
Wire Wire Line
	8700 2100 8700 2200
Connection ~ 8700 2100
Wire Wire Line
	8700 2100 8850 2100
$Comp
L power:GND #PWR0154
U 1 1
P 8700 2600
F 0 "#PWR0154" H 8700 2350 50  0001 C CNN
F 1 "GND" H 8705 2427 50  0000 C CNN
F 2 "" H 8700 2600 50  0001 C CNN
F 3 "" H 8700 2600 50  0001 C CNN
	1    8700 2600
	1    0    0    -1  
$EndComp
Wire Wire Line
	8700 2600 8700 2500
$Comp
L Connector:Conn_01x04_Male J5
U 1 1
P 700 1200
F 0 "J5" H 808 1481 50  0000 C CNN
F 1 "Conn_01x04_Male" H 808 1390 50  0000 C CNN
F 2 "Connector_JST:JST_XH_B4B-XH-A_1x04_P2.50mm_Vertical" H 700 1200 50  0001 C CNN
F 3 "~" H 700 1200 50  0001 C CNN
	1    700  1200
	1    0    0    -1  
$EndComp
$Comp
L power:GND #PWR01
U 1 1
P 1300 900
F 0 "#PWR01" H 1300 650 50  0001 C CNN
F 1 "GND" H 1305 727 50  0000 C CNN
F 2 "" H 1300 900 50  0001 C CNN
F 3 "" H 1300 900 50  0001 C CNN
	1    1300 900 
	1    0    0    -1  
$EndComp
Wire Wire Line
	900  1200 1000 1200
Text GLabel 1000 1200 2    50   Input ~ 0
FreqCV
Wire Wire Line
	900  900  900  1100
Wire Wire Line
	900  900  1300 900 
Wire Wire Line
	900  1300 1500 1300
Wire Wire Line
	900  1700 900  1400
Wire Wire Line
	900  1700 1500 1700
Wire Wire Line
	1500 1700 1500 1650
$Comp
L Connector:TestPoint TP5
U 1 1
P 2450 1150
F 0 "TP5" H 2508 1268 50  0000 L CNN
F 1 "FreqCV" H 2508 1177 50  0000 L CNN
F 2 "TestPoint:TestPoint_THTPad_D1.5mm_Drill0.7mm" H 2650 1150 50  0001 C CNN
F 3 "~" H 2650 1150 50  0001 C CNN
	1    2450 1150
	1    0    0    -1  
$EndComp
Wire Wire Line
	2450 1150 2450 1500
Connection ~ 2450 1500
Wire Wire Line
	2450 1500 2600 1500
$Comp
L Connector:TestPoint TP6
U 1 1
P 8150 3450
F 0 "TP6" H 8208 3568 50  0000 L CNN
F 1 "FilterOut" H 8208 3477 50  0000 L CNN
F 2 "TestPoint:TestPoint_THTPad_D1.5mm_Drill0.7mm" H 8350 3450 50  0001 C CNN
F 3 "~" H 8350 3450 50  0001 C CNN
	1    8150 3450
	1    0    0    -1  
$EndComp
Wire Wire Line
	8150 3450 8150 3550
$Comp
L Connector:TestPoint TP7
U 1 1
P 10150 1400
F 0 "TP7" H 10208 1518 50  0000 L CNN
F 1 "ReverbOut" H 10208 1427 50  0000 L CNN
F 2 "TestPoint:TestPoint_THTPad_D1.5mm_Drill0.7mm" H 10350 1400 50  0001 C CNN
F 3 "~" H 10350 1400 50  0001 C CNN
	1    10150 1400
	1    0    0    -1  
$EndComp
Wire Wire Line
	10150 1400 10150 1550
$EndSCHEMATC
